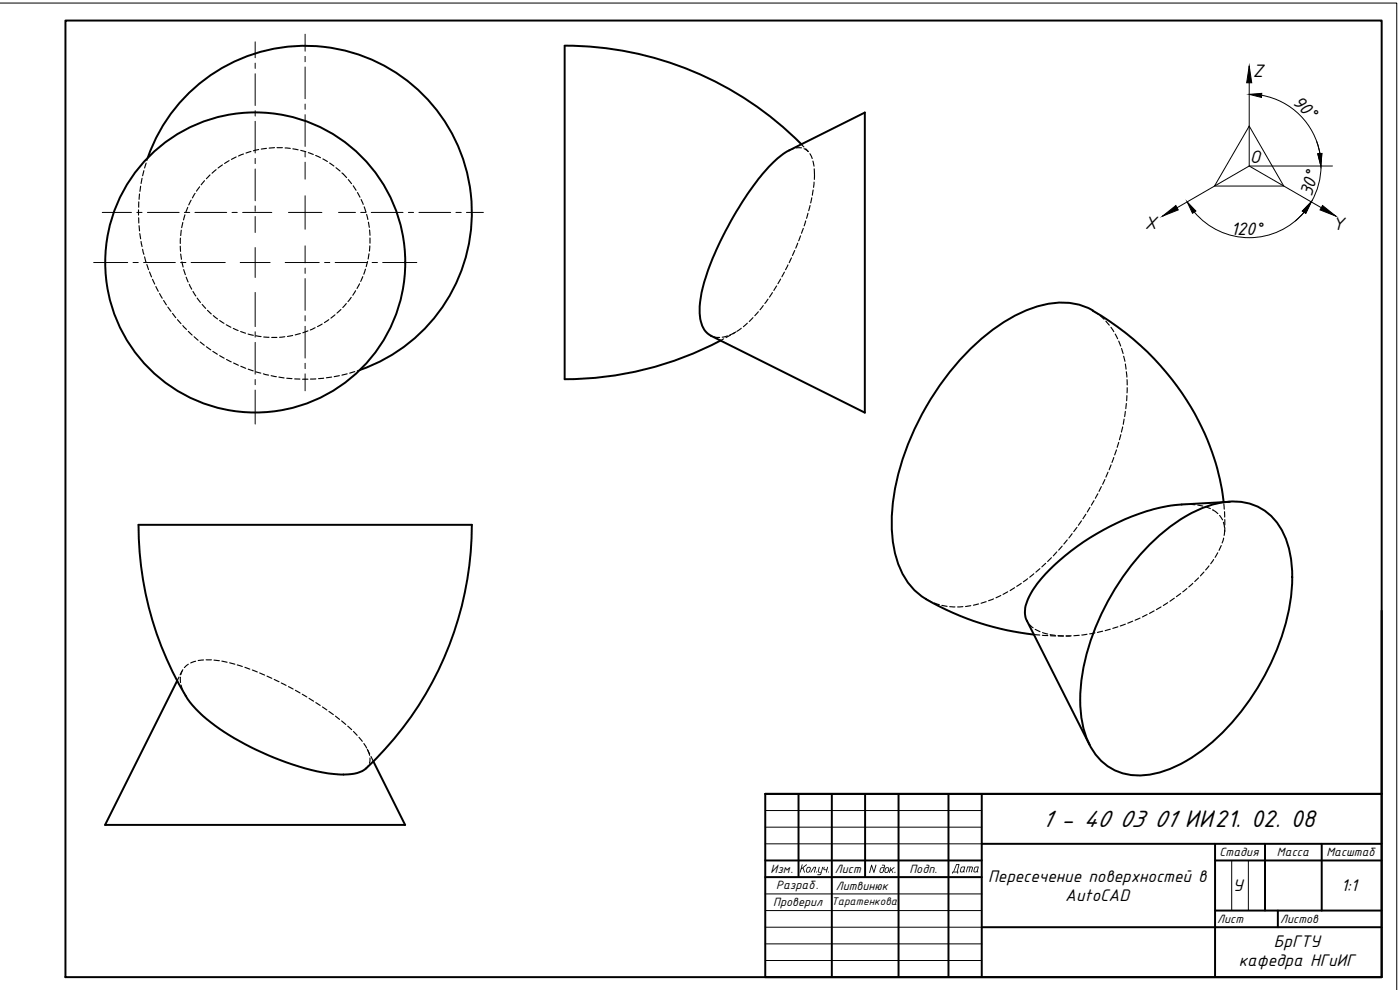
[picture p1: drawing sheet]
<svg xmlns="http://www.w3.org/2000/svg" width="420mm" height="297mm" viewBox="0 0 420 297" stroke-linecap="round" stroke-linejoin="round" font-family="sans-serif">
<!-- layer: 0 -->
<path d="M292.7 260.3l-.3 1.1 .5 .1 .6-1.2zM292.5 260.2l1.3-.1-.4 1.3 .1 .3-1.3-.1z" fill="#000"/>
<g fill="none" stroke="#000" stroke-width=".59">
<path d="M19.6 6.2h395.1v287h-395.1zM414.7 183.2v55h-185M229.7 238.2h185v55h-185zM239.6 238.2v25M249.6 238.2v55M259.6 238.2v25M269.7 238.2v55M284.6 238.2v55M294.6 238.2v55M229.7 258.2h64.9M294.6 253.2h120.1M364.7 258.2h50"/>
<path d="M364.7 253.2v40M379.6 253.2v20M396.7 253.2v20M229.7 263.2h64.9M294.6 278.2h120.1M364.7 273.2h50M383.5 273.2v5"/>
</g>
<g fill="none" stroke="#000" stroke-width=".3">
<path d="M0 .9h419.2v296.1M76.6 12.6v4.7M76.6 19v1.5M91.6 10.3v5.1M91.6 16.9v1.6M374.9 19.8v30l26 15M76.6 22.1v9.6M76.6 33.2v1.6M76.6 36.4v9.5M91.6 20.1v9.5M91.6 31.2v1.6M91.6 34.4v9.5"/>
<path d="M374.9 37.8l10.4 18h-20.8zM378.7 28.6a21.5 21.5 0 0 1 17.4 17.5l-.9-3.7M76.6 47.5v1.6M76.6 50.7v9.5M91.6 45.5v1.6M91.6 48.7v5M91.6 58.7v10.1M396.5 49.8a21.5 21.5 0 0 1-2.9 10.8M399.9 49.8h-25l-26 15M28.1 78.8h10.2M30.7 63.7h8.8M39.9 78.8h1.6"/>
<path d="M41.1 63.7h1.5M43.1 78.8h9.5M44.2 63.7h9.6M54.2 78.8h1.6M55.3 63.7h1.6M57.4 78.8h10.2M58.5 63.7h9.5M69.6 63.7h1.6M72.1 78.8h9M72.8 63.7h8.8M76.6 61.8v1.6M76.6 65v4.8"/>
<path d="M76.6 74.3v9M85.6 78.8h10.2M86.6 63.7h10M91.6 73.8v5.1M97.4 78.8h1.6M100.6 78.8h9.5M101.6 63.7h5.1M108.2 63.7h1.7M111.4 63.7h9.5M111.7 78.8h1.6M114.9 78.8h10.2M122.6 63.7h1.5"/>
<path d="M125.7 63.7h9.6M136.8 63.7h1.6M140 63.7h5.1M358.4 63.6a21.5 21.5 0 0 0 33 0l-2.6 2.7M76.6 87.7v10.3M76.6 99.6v1.6M91.6 80.4v1.6M91.6 83.6v9.5M91.6 94.7v1.6M91.6 97.9v9.5M76.6 102.7v9.6M76.6 113.9v1.5"/>
<path d="M76.6 117v10.2M91.6 109v1.6M91.6 112.2v5M229.7 243.2h64.9M229.7 248.2h64.9M229.7 253.2h64.9M369.7 258.2v15M374.6 258.2v15M229.7 268.2h64.9M229.7 273.2h64.9M229.7 278.2h64.9M229.7 283.2h64.9"/>
<path d="M229.7 288.2h64.9"/>
</g>
<path d="M374.9 19.8l.8 5h-1.6zM374.9 28.3l3.8-.3-.1 1.2zM395.5 46.1l1.2-.1-.3 3.8zM348.9 64.8l4-3.1 .7 1.3zM356.3 60.6l2.6 2.7-1 .7zM393.5 60.6l-1.6 3.4-1-.7zM396.9 61.7l4 3.1-4.7-1.8z" fill="#000" stroke="#000" stroke-width=".3"/>
<g fill="none" stroke="#000" stroke-width=".59">
<path d="M44.3 47.4a50 50 0 0 1 82.7-19 50 50 0 0 1-19 82.6M230.8 50l2.5-2.4 3-2.2 23.2-11.6v90l-46.1-23.1a7.5 7.5 0 0 1-3.4-6.8 47.4 47.4 0 0 1 5.5-20.1 97.1 97.1 0 0 1 15.3-23.8zM240.5 43.2a99.2 99.2 0 0 0-71-29.4v99.9a98.5 98.5 0 0 0 46.8-11.5M327.9 93.2a78 78 0 0 1 39.2 56.2l.1 1.3M328 93.1a21.2 21.2 0 0 0-18.3-.6 59.8 59.8 0 0 0-26.2 21.1 78 78 0 0 0-15.8 40.6 33.2 33.2 0 0 0 4.5 20.2 17.7 17.7 0 0 0 5.8 5.4M41.6 157.5h99.9a99.4 99.4 0 0 1-32.2 73.5 14.7 14.7 0 0 1-9.2 1.2 83 83 0 0 1-39.3-17.5l-2.9-3a80.5 80.5 0 0 1-12.2-25.6 100.1 100.1 0 0 1-4.1-28.6zM369.1 150.6l-14.5 .8a58.4 58.4 0 0 0-25.6 8.8 56.1 56.1 0 0 0-19.5 17.6 9.4 9.4 0 0 0-1.6 7.9l19.1 37.8M277.9 179.8a82.9 82.9 0 0 0 32.4 10.6M345.6 162.9a41.8 41.8 0 0 1 21.3-12.2 16.4 16.4 0 0 1 19 11 41.8 41.8 0 0 1 .2 24.6 73.7 73.7 0 0 1-25.8 39.2 32.5 32.5 0 0 1-19.1 7.2 16.2 16.2 0 0 1-15.1-11.3 41.8 41.8 0 0 1-.2-24.5 75.7 75.7 0 0 1 19.7-34zM53.2 204.2l-21.7 43.3h90.1l-9.5-19"/>
<circle cx="76.6" cy="78.7" r="45"/>
</g>
<g fill="none" stroke="#000" stroke-width=".34">
<path d="M41.9 58.2l-.2 1.6M42.2 55.9l-.2 1.5M42.6 53.5l-.3 1.6M43.2 51.2l-.4 1.5M43.9 48.9l-.5 1.5M44.3 47.4l-.2 .8M58.5 58l-.8 1.4M59.9 56l-.9 1.3M61.4 54.2l-1 1.2M63 52.5l-1.1 1.1M64.9 50.9l-1.3 1.1M66.8 49.5l-1.4 .9"/>
<path d="M68.7 48.2l-1.3 .9M70.9 47.1l-1.4 .7M73.1 46.2l-1.5 .6M75.3 45.5l-1.5 .4M77.6 44.9l-1.5 .3M80 44.5l-1.6 .2M82.4 44.3l-1.6 .1M83.1 44.3h1.7M85.6 44.4l1.5 .1M87.9 44.6l1.6 .3M90.3 45.1l1.5 .4M92.5 45.8l1.5 .5"/>
<path d="M94.7 46.6l1.5 .7M96.9 47.7l1.4 .8M98.9 48.9l1.3 .9M100.8 50.3l1.3 1M102.6 51.9l1.4 1.4M104.5 53.9l1 1.2M106 55.7l.8 1.4M107.3 57.8l.7 1.4M108.4 59.8l.6 1.5M238.2 44.6l-1.3 .5M240.5 43.3l.8 .8M240.5 44.4h-1.5"/>
<path d="M241.3 44.6l1.3 .9-.8-.9M243.1 46.1l.7 1.5M243.6 59.3l-.3 1.6M244 48.3l.3 1.6M244.1 57l-.3 1.6M244.3 54.6l-.2 1.6M244.3 50.7l.1 1.5M244.4 52.3v1.5M41.6 63v1.5M41.6 65.3l.1 1.6M41.7 60.6l-.1 1.6M41.7 67.7l.2 1.6"/>
<path d="M42 70.1l.2 1.6M42.3 72.5l.3 1.5M42.8 74.8l.4 1.5M43.4 77.1l.4 1.5M44.1 79.4l.5 1.5M54.1 73.9l.1 1.5M54.1 71.4v1.7M54.2 76.2l.2 1.6M54.4 69.1l-.2 1.6M54.6 78.6l.3 1.5M54.9 66.7l-.4 1.6M55.5 64.5l-.4 1.5"/>
<path d="M56.3 62.2l-.5 1.5M57.4 60.1l-.8 1.4M109.3 62l.5 1.6M110 64.3l.4 1.6M110.3 78.5l-.4 1.5M110.6 66.7l.2 1.5M110.7 76.1l-.2 1.6M110.9 69l.1 1.6M111 73.8l-.1 1.5M111 71.4v1.6M236.5 79.5l-.7 1.4M237.5 77.4l-.6 1.4"/>
<path d="M238.5 75.2l-.7 1.5M239.4 73l-.6 1.5M240.3 70.8l-.6 1.4M241.1 68.5l-.6 1.5M241.8 66.3l-.5 1.5M242.5 64l-.4 1.5M243.1 61.7l-.4 1.5M44.9 81.6l.6 1.5M45.8 83.8l.6 1.4M46.8 86l.7 1.4M47.9 88.1l.8 1.4M49.1 90.2l.9 1.3"/>
<path d="M50.4 92.1l.9 1.3M51.8 94.1l.9 1.2M53.3 95.9l1 1.2M54.9 97.7l1.1 1.1M55.1 80.9l.5 1.5M55.9 83.2l.6 1.4M56.5 99.4l1.2 1.1M56.8 85.3l.7 1.5M57.9 87.4l.9 1.4M59.2 89.4l1 1.3M60.7 91.3l1 1.2M62.3 93.1l1.1 1.1"/>
<path d="M64 94.7l1.3 1M65.9 96.2l1.3 .8M67.9 97.4l1.4 .8M70 98.5l1.5 .7M72.2 99.5l1.5 .5M92.4 99.3l-1.5 .6M94.6 98.3l-1.5 .7M96.7 97.2l-1.4 .8M98.7 95.9l-1.3 .9M100.5 94.5l-1.2 .9M102.3 92.9l-1.2 1M103.9 91.1l-1 1.2"/>
<path d="M105.4 89.2l-1 1.3M106.7 87.2l-.8 1.4M107.9 85.2l-.8 1.4M108.9 83l-.7 1.4M109.7 80.8l-.5 1.5M220.5 99.8l-1.5 .7M220.9 99.6l-.9 .5M222.5 98.5l-1.4 .9M224.3 97l-1.2 1M226 95.3l-1.1 1.2M227.6 93.5l-1.1 1.2M229.1 91.7l-1 1.2"/>
<path d="M230.5 89.8l-1 1.2M231.8 87.8l-.9 1.3M233.1 85.8l-.9 1.4M234.3 83.7l-.8 1.4M235.4 81.6l-.7 1.4M327.9 93.2l1.6 1.1M330.2 94.7l1.1 1.1M331.9 96.4l1 1.2M333.4 98.2l.9 1.3M58.3 101l1.1 1.1M60.1 102.6l1.2 1M61.9 104l1.3 1"/>
<path d="M63.9 105.4l1.3 .9M65.9 106.7l1.4 .8M68 107.9l1.4 .7M70.1 108.9l1.4 .7M72.3 109.9l1.4 .6M74.5 100.2l1.5 .4M74.5 110.8l1.5 .5M76.8 111.5l1.5 .5M76.8 100.7l1.6 .3M79 112.2l1.6 .4M79.2 101.1l1.5 .1M81.4 112.7l1.5 .3"/>
<path d="M81.5 101.2h1.6M83.7 113.1l1.6 .3M85.5 101l-1.6 .2M86.1 113.5l1.5 .1M87.8 100.7l-1.5 .3M88.4 113.7h1.6M90.1 100.1l-1.5 .4M90.8 113.8h1.6M94.8 113.7h-1.6M97.2 113.5l-1.6 .1M99.5 113.1l-1.5 .3M101.9 112.7l-1.6 .3"/>
<path d="M104.2 112.2l-1.6 .4M106.5 111.5l-1.6 .5M108 111l-.8 .3M213.4 100.7l.3 .1M214.4 101.1l1.6 .1M217.2 101.7l-.9 .5M218.3 100.8l-1.6 .4M219.2 100.5l-1.3 .8M334.7 100.2l.7 1.4M335.7 102.3l.6 1.5M336.6 104.5l.5 1.6M337.2 106.9l.4 1.5"/>
<path d="M337.7 109.2l.2 1.6M338 111.5l.2 1.6M338.2 118.7l-.1 1.6M338.2 113.9l.1 1.6M338.3 116.3l-.1 1.6M333.5 139.5l-.6 1.5M334.3 137.3l-.6 1.5M335.1 135l-.6 1.5M335.7 132.7l-.4 1.5M336.4 130.4l-.4 1.5M336.9 128.1l-.4 1.6M337.4 125.8l-.3 1.5"/>
<path d="M337.7 123.4l-.2 1.6M338 121.1l-.1 1.5M323.2 158.2l-1 1.3M324.6 156.3l-1 1.3M325.9 154.3l-.9 1.3M327.1 152.3l-.8 1.3M328.3 150.2l-.8 1.4M329.5 148.2l-.8 1.3M330.5 146l-.7 1.4M331.6 143.9l-.7 1.4M332.5 141.7l-.6 1.5M356.3 151.3l-1.7 .1"/>
<path d="M357.1 151.3l1.5 .2M359.5 151.5l1.5 .3M361.7 152l1.6 .6M363.9 153l1.6 1.1M366 154.7l.9 1.3M367.2 156.7l.3 1.6M367.3 151.2l.1 1.6M367.5 153.5v1.6M367.5 159.1l-.1 1.5M367.6 158.3l-.1 1.2M367.6 155.9v1.6M277.9 179.8l1.8 .9"/>
<path d="M298.2 179.7l-1.5 .5M300.4 178.7l-1.5 .7M302.4 177.6l-1.4 .7M304.5 176.3l-1.4 .9M306.5 175l-1.4 .9M308.4 173.6l-1.3 1M310.3 172.2l-1.3 1M312.1 170.6l-1.2 1M313.8 169l-1.1 1.1M315.6 167.3l-1.2 1.2M317.2 165.6l-1.1 1.2M318.8 163.9l-1.1 1.1"/>
<path d="M320.3 162l-1 1.2M321.8 160.1l-1 1.3M352.4 179.5l-1.3 .9M354.3 178.1l-1.2 .9M356.2 176.6l-1.2 1M358 175l-1.2 1.1M359.7 173.4l-1.1 1.1M361.3 171.6l-1 1.2M362.8 169.8l-1 1.2M364.2 167.9l-.9 1.2M365.5 165.8l-.8 1.4M366.5 163.7l-.7 1.4"/>
<path d="M367.2 161.4l-.4 1.5M56.5 199.3l-1.2 1M58.7 198.4l-1.5 .5M61.1 198l-1.6 .2M61.8 198h1.7M64.2 198.1l1.6 .1M66.6 198.4l1.6 .3M68.9 198.9l1.6 .4M71.2 199.5l1.5 .5M280.4 180.9l1.5 .5M282.7 181.6l1.5 .3M285 182l1.6 .1"/>
<path d="M289 182l-1.6 .1M291.3 181.7l-1.5 .3M293.7 181.2l-1.6 .4M296 180.5l-1.6 .5M308.2 186.3l.2 .4M308.9 187.3l1.1 1.1M310.3 190.4l1.7 .1M310.7 188.8l1.4 .7M312.8 190.6l1.7 .1M312.9 189.8l1.5 .4M315.2 190.4l1.5 .3M315.2 190.7l1.6 .1"/>
<path d="M317.5 190.7l1.6 .1M317.6 190.8h1.6M320 190.8h1.2M321.5 190.8h-1.6M323.9 190.6l-1.6 .1M326.2 190.3l-1.5 .2M328.6 189.9l-1.6 .3M330.9 189.4l-1.5 .4M333.2 188.8l-1.5 .4M335.5 188.1l-1.5 .4M337.7 187.3l-1.5 .5M339.9 186.4l-1.4 .6"/>
<path d="M342.1 185.4l-1.4 .7M344.3 184.4l-1.4 .7M346.4 183.3l-1.4 .8M348.4 182.1l-1.4 .8M350.4 180.8l-1.3 .9M53.7 203.1l-.5 1.1M54.1 203.2l.1 1.6M54.4 205.6l.5 1.5M54.6 201.4l-.5 1.1M54.9 200.9l-.6 1.5M55.2 207.8l.6 1M73.5 200.2l1.5 .6"/>
<path d="M75.7 201l1.5 .6M77.9 201.9l1.5 .7M80.1 202.8l1.5 .7M82.3 203.9l1.4 .6M84.4 204.9l1.5 .7M86.6 206l1.4 .7M88.6 207.1l1.4 .8M90.7 208.3l1.4 .8M92.8 209.5l1.3 .9M94.8 210.8l1.3 .9M96.8 212.1l1.3 .9M98.7 213.5l1.3 .9"/>
<path d="M100.7 214.9l1.2 .9M102.5 216.3l1.3 1.1M104.4 217.9l1.1 1M106.1 219.5l1.1 1.1M107.7 221.2l1 1.2M109.2 223.1l.8 1.3M110.2 224.8l.8 1.5M110.4 225.2l.5 1.4M110.5 229.7l-.6 .8M111 227.4l-.1 1.6M111.3 227l.8 1.5"/>
</g>
<text font-size="7.8" x="312.6" y="248.2">1 - 40 03 01 ИИ21. 02. 08</text>
<g font-size="5.8">
<text x="376" y="23.1">Z</text>
<text x="387.6" y="30.8" transform="rotate(45 387.6 30.8)">90°</text>
<text x="375.1" y="48.9">О</text>
<text x="393.7" y="59.2" transform="rotate(-75 393.7 59.2)">30°</text>
<text x="343.6" y="68.6">X</text>
<text x="369.4" y="70.4">120°</text>
<text x="399.9" y="69.2">Y</text>
</g>
<g font-size="5.4">
<text x="296.6" y="264.5">Пересечение поверхностей в</text>
<text x="370" y="267.4">У</text>
<text x="402.5" y="267.4">1:1</text>
<text x="319.7" y="270.4">AutoCAD</text>
<text x="382.3" y="284">БрГТУ</text>
<text x="371.8" y="289.8">кафедра НГиИГ</text>
</g>
<g font-size="3.9">
<text x="366" y="256.9">Стадия</text>
<text x="383.2" y="256.9">Масса</text>
<text x="398.1" y="256.9">Масштаб</text>
<text x="231.2" y="261.9">Изм.</text>
<text x="239.7" y="261.8">Кол .уч.</text>
<text x="250.6" y="261.9">Лист</text>
<text x="260.6" y="261.9">Nдок .</text>
<text x="272.9" y="261.9">Подп.</text>
<text x="285.5" y="261.8">Дата</text>
<text x="232.9" y="266.8">Разраб.</text>
<text x="250.8" y="266.9">Литвинюк</text>
<text x="232" y="271.9">Проверил</text>
<text x="365.3" y="276.9">Лист</text>
<text x="384.2" y="276.9">Листов</text>
</g>
<text font-size="3.6" x="249.5" y="271.5">Таратенкова</text>
</svg>
